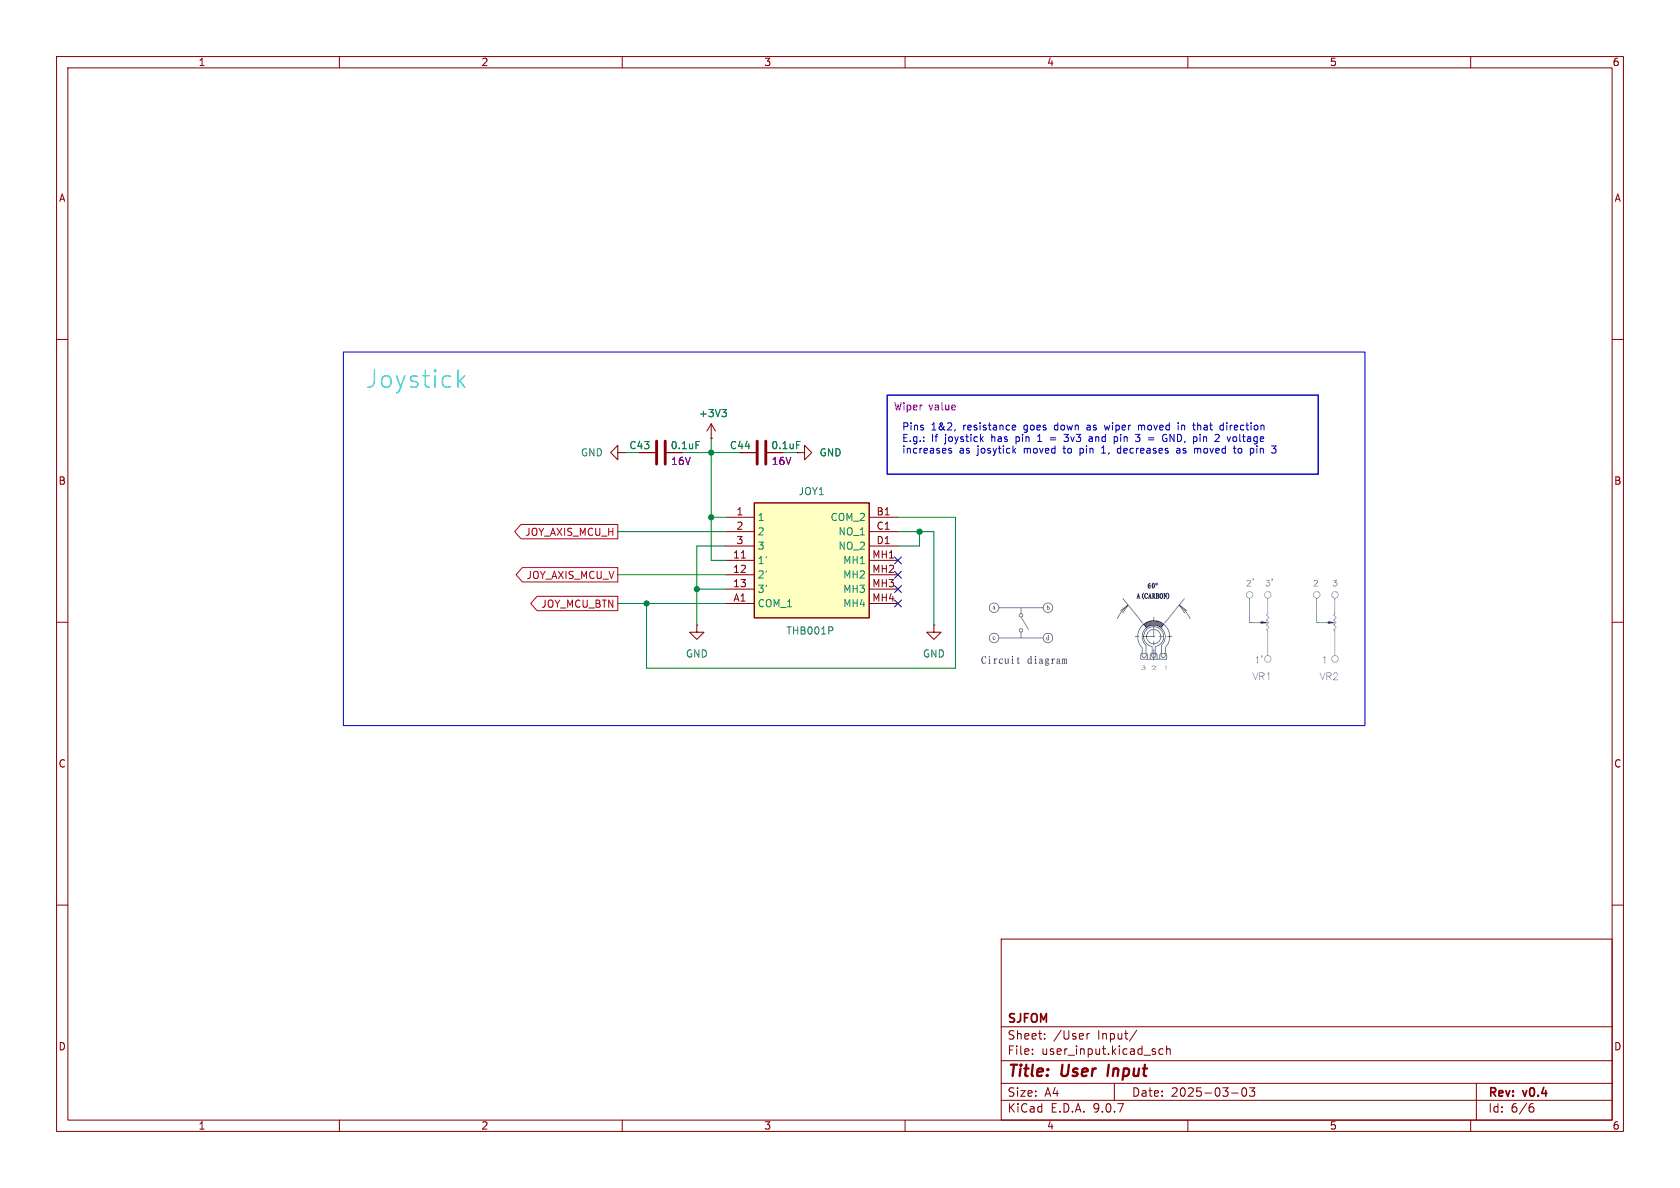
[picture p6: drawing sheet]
(kicad_sch
 (version 20250114)
 (generator "eeschema")
 (generator_version "9.0")
 (paper "A4")
 (title_block
  (title "User Input")
  (date "2025-03-03")
  (rev "v0.4")
  (company "SJFOM"))
 (lib_symbols
  (symbol "Device:C"
   (pin_numbers (hide yes))
   (pin_names
    (offset 0.254)) (exclude_from_sim no) (in_bom yes) (on_board yes)
   (property "Reference" "C" (at 0.635 2.54 0) (effects (font (size 1.27 1.27)) (justify left)))
   (property "Value" "C" (at 0.635 -2.54 0) (effects (font (size 1.27 1.27)) (justify left)))
   (property "Footprint" "" (at 0.9652 -3.81 0) (effects (font (size 1.27 1.27)) (hide yes)))
   (property "Datasheet" "~" (at 0 0 0) (effects (font (size 1.27 1.27)) (hide yes)))
   (property "Description" "Unpolarized capacitor" (at 0 0 0) (effects (font (size 1.27 1.27)) (hide yes)))
   (symbol "C_0_1"
    (polyline (pts (xy -2.032 0.762) (xy 2.032 0.762)) (stroke (width 0.508) (type default)) (fill (type none)))
    (polyline (pts (xy -2.032 -0.762) (xy 2.032 -0.762)) (stroke (width 0.508) (type default)) (fill (type none))))
   (symbol "C_1_1"
    (pin passive line (at 0 3.81 270) (length 2.794) (name "~" (effects (font (size 1.27 1.27)))) (number "1" (effects (font (size 1.27 1.27)))))
    (pin passive line (at 0 -3.81 90) (length 2.794) (name "~" (effects (font (size 1.27 1.27)))) (number "2" (effects (font (size 1.27 1.27))))))
   (embedded_fonts no))
  (symbol "Samacsys:THB001P" (exclude_from_sim no) (in_bom yes) (on_board yes)
   (property "Reference" "S" (at 26.67 7.62 0) (effects (font (size 1.27 1.27)) (justify left top)))
   (property "Value" "THB001P" (at 26.67 5.08 0) (effects (font (size 1.27 1.27)) (justify left top)))
   (property "Footprint" "Samacsys:THB001P" (at 26.67 -94.92 0) (effects (font (size 1.27 1.27)) (justify left top) (hide yes)))
   (property "Datasheet" "https://www.ckswitches.com/media/2873/thb.pdf" (at 26.67 -194.92 0) (effects (font (size 1.27 1.27)) (justify left top) (hide yes)))
   (property "Description" "THUMBSTICK, 0.05A, 12VDC, 2 AXIS, PCB; No. of Axes:2; Track Resistance:10kohm; Supply Voltage Max:-; No. of Switch Positions:-; Contact Current AC Max:-; Contact Voltage AC Max:50V; Rotation Electrical Angle:36" (at 0 0 0) (effects (font (size 1.27 1.27)) (hide yes)))
   (property "Height" "19.85" (at 26.67 -394.92 0) (effects (font (size 1.27 1.27)) (justify left top) (hide yes)))
   (property "Mouser Part Number" "611-THB001P" (at 26.67 -494.92 0) (effects (font (size 1.27 1.27)) (justify left top) (hide yes)))
   (property "Mouser Price/Stock" "https://www.mouser.co.uk/ProductDetail/CK/THB001P?qs=OlC7AqGiEDlMaVQ%2FEBrivA%3D%3D" (at 26.67 -594.92 0) (effects (font (size 1.27 1.27)) (justify left top) (hide yes)))
   (property "Manufacturer_Name" "C & K COMPONENTS" (at 26.67 -694.92 0) (effects (font (size 1.27 1.27)) (justify left top) (hide yes)))
   (property "Manufacturer_Part_Number" "THB001P" (at 26.67 -794.92 0) (effects (font (size 1.27 1.27)) (justify left top) (hide yes)))
   (symbol "THB001P_1_1"
    (rectangle (start 5.08 2.54) (end 25.4 -17.78) (stroke (width 0.254) (type default)) (fill (type background)))
    (pin passive line (at 0 0 0) (length 5.08) (name "1" (effects (font (size 1.27 1.27)))) (number "1" (effects (font (size 1.27 1.27)))))
    (pin passive line (at 0 -2.54 0) (length 5.08) (name "2" (effects (font (size 1.27 1.27)))) (number "2" (effects (font (size 1.27 1.27)))))
    (pin passive line (at 0 -5.08 0) (length 5.08) (name "3" (effects (font (size 1.27 1.27)))) (number "3" (effects (font (size 1.27 1.27)))))
    (pin passive line (at 0 -7.62 0) (length 5.08) (name "1'" (effects (font (size 1.27 1.27)))) (number "11" (effects (font (size 1.27 1.27)))))
    (pin passive line (at 0 -10.16 0) (length 5.08) (name "2'" (effects (font (size 1.27 1.27)))) (number "12" (effects (font (size 1.27 1.27)))))
    (pin passive line (at 0 -12.7 0) (length 5.08) (name "3'" (effects (font (size 1.27 1.27)))) (number "13" (effects (font (size 1.27 1.27)))))
    (pin passive line (at 0 -15.24 0) (length 5.08) (name "COM_1" (effects (font (size 1.27 1.27)))) (number "A1" (effects (font (size 1.27 1.27)))))
    (pin passive line (at 30.48 0 180) (length 5.08) (name "COM_2" (effects (font (size 1.27 1.27)))) (number "B1" (effects (font (size 1.27 1.27)))))
    (pin passive line (at 30.48 -2.54 180) (length 5.08) (name "NO_1" (effects (font (size 1.27 1.27)))) (number "C1" (effects (font (size 1.27 1.27)))))
    (pin passive line (at 30.48 -5.08 180) (length 5.08) (name "NO_2" (effects (font (size 1.27 1.27)))) (number "D1" (effects (font (size 1.27 1.27)))))
    (pin passive line (at 30.48 -7.62 180) (length 5.08) (name "MH1" (effects (font (size 1.27 1.27)))) (number "MH1" (effects (font (size 1.27 1.27)))))
    (pin passive line (at 30.48 -10.16 180) (length 5.08) (name "MH2" (effects (font (size 1.27 1.27)))) (number "MH2" (effects (font (size 1.27 1.27)))))
    (pin passive line (at 30.48 -12.7 180) (length 5.08) (name "MH3" (effects (font (size 1.27 1.27)))) (number "MH3" (effects (font (size 1.27 1.27)))))
    (pin passive line (at 30.48 -15.24 180) (length 5.08) (name "MH4" (effects (font (size 1.27 1.27)))) (number "MH4" (effects (font (size 1.27 1.27))))))
   (embedded_fonts no))
  (symbol "power:+3V3"
   (power)
   (pin_numbers (hide yes))
   (pin_names
    (offset 0) (hide yes)) (exclude_from_sim no) (in_bom yes) (on_board yes)
   (property "Reference" "#PWR" (at 0 -3.81 0) (effects (font (size 1.27 1.27)) (hide yes)))
   (property "Value" "+3V3" (at 0 3.556 0) (effects (font (size 1.27 1.27))))
   (property "Footprint" "" (at 0 0 0) (effects (font (size 1.27 1.27)) (hide yes)))
   (property "Datasheet" "" (at 0 0 0) (effects (font (size 1.27 1.27)) (hide yes)))
   (property "Description" "Power symbol creates a global label with name \"+3V3\"" (at 0 0 0) (effects (font (size 1.27 1.27)) (hide yes)))
   (symbol "+3V3_0_1"
    (polyline (pts (xy -0.762 1.27) (xy 0 2.54)) (stroke (width 0) (type default)) (fill (type none)))
    (polyline (pts (xy 0 2.54) (xy 0.762 1.27)) (stroke (width 0) (type default)) (fill (type none)))
    (polyline (pts (xy 0 0) (xy 0 2.54)) (stroke (width 0) (type default)) (fill (type none))))
   (symbol "+3V3_1_1"
    (pin power_in line (at 0 0 90) (length 0) (name "~" (effects (font (size 1.27 1.27)))) (number "1" (effects (font (size 1.27 1.27))))))
   (embedded_fonts no))
  (symbol "power:GND"
   (power)
   (pin_numbers (hide yes))
   (pin_names
    (offset 0) (hide yes)) (exclude_from_sim no) (in_bom yes) (on_board yes)
   (property "Reference" "#PWR" (at 0 -6.35 0) (effects (font (size 1.27 1.27)) (hide yes)))
   (property "Value" "GND" (at 0 -3.81 0) (effects (font (size 1.27 1.27))))
   (property "Footprint" "" (at 0 0 0) (effects (font (size 1.27 1.27)) (hide yes)))
   (property "Datasheet" "" (at 0 0 0) (effects (font (size 1.27 1.27)) (hide yes)))
   (property "Description" "Power symbol creates a global label with name \"GND\" , ground" (at 0 0 0) (effects (font (size 1.27 1.27)) (hide yes)))
   (symbol "GND_0_1"
    (polyline (pts (xy 0 0) (xy 0 -1.27) (xy 1.27 -1.27) (xy 0 -2.54) (xy -1.27 -1.27) (xy 0 -1.27)) (stroke (width 0) (type default)) (fill (type none))))
   (symbol "GND_1_1"
    (pin power_in line (at 0 0 270) (length 0) (name "~" (effects (font (size 1.27 1.27)))) (number "1" (effects (font (size 1.27 1.27))))))
   (embedded_fonts no)))
 (rectangle
  (start 60.706 62.23)
  (end 241.3 128.27)
  (stroke (width 0) (type default))
  (fill (type none)))
 (rectangle
  (start 156.845 69.85)
  (end 233.045 83.82)
  (stroke (width 0.254) (type default))
  (fill (type none)))
 (text "Wiper value"
  (exclude_from_sim no)
  (at 163.576 72.136 0)
  (effects (font (size 1.27 1.27)
    (bold yes) (color 255 0 255 1))))
 (text "Pins 1&2, resistance goes down as wiper moved in that direction\nE.g.: If joystick has pin 1 = 3v3 and pin 3 = GND, pin 2 voltage\nincreases as josytick moved to pin 1, decreases as moved to pin 3"
  (exclude_from_sim no)
  (at 159.385 77.724 0)
  (effects (font (size 1.27 1.27)) (justify left)))
 (text "Joystick"
  (exclude_from_sim no)
  (at 73.66 67.31 0)
  (effects (font
    (face "KiCad Font") (size 3.048 3.048) (thickness 0.254)
    (bold yes) (color 29 232 255 1))))
 (junction
  (at 125.73 80.01)
  (diameter 0)
  (color 0 0 0 0))
 (junction
  (at 162.56 93.98)
  (diameter 0)
  (color 0 0 0 0))
 (junction
  (at 123.19 104.14)
  (diameter 0)
  (color 0 0 0 0))
 (junction
  (at 125.73 91.44)
  (diameter 0)
  (color 0 0 0 0))
 (junction
  (at 114.3 106.68)
  (diameter 0)
  (color 0 0 0 0))
 (no_connect
  (at 158.75 104.14))
 (no_connect
  (at 158.75 106.68))
 (no_connect
  (at 158.75 99.06))
 (no_connect
  (at 158.75 101.6))
 (wire
  (pts (xy 158.75 96.52) (xy 162.56 96.52))
  (stroke (width 0) (type default)))
 (wire
  (pts (xy 125.73 80.01) (xy 130.81 80.01))
  (stroke (width 0) (type default)))
 (wire
  (pts (xy 158.75 93.98) (xy 162.56 93.98))
  (stroke (width 0) (type default)))
 (wire
  (pts (xy 123.19 104.14) (xy 128.27 104.14))
  (stroke (width 0) (type default)))
 (wire
  (pts (xy 138.43 80.01) (xy 140.97 80.01))
  (stroke (width 0) (type default)))
 (wire
  (pts (xy 109.22 101.6) (xy 128.27 101.6))
  (stroke (width 0) (type default)))
 (wire
  (pts (xy 123.19 96.52) (xy 123.19 104.14))
  (stroke (width 0) (type default)))
 (wire
  (pts (xy 158.75 91.44) (xy 168.91 91.44))
  (stroke (width 0) (type default)))
 (wire
  (pts (xy 125.73 80.01) (xy 125.73 77.47))
  (stroke (width 0) (type default)))
 (wire
  (pts (xy 125.73 99.06) (xy 128.27 99.06))
  (stroke (width 0) (type default)))
 (wire
  (pts (xy 125.73 80.01) (xy 120.65 80.01))
  (stroke (width 0) (type default)))
 (wire
  (pts (xy 125.73 91.44) (xy 128.27 91.44))
  (stroke (width 0) (type default)))
 (wire
  (pts (xy 162.56 93.98) (xy 165.1 93.98))
  (stroke (width 0) (type default)))
 (wire
  (pts (xy 168.91 91.44) (xy 168.91 118.11))
  (stroke (width 0) (type default)))
 (wire
  (pts (xy 162.56 93.98) (xy 162.56 96.52))
  (stroke (width 0) (type default)))
 (wire
  (pts (xy 125.73 91.44) (xy 125.73 99.06))
  (stroke (width 0) (type default)))
 (wire
  (pts (xy 128.27 96.52) (xy 123.19 96.52))
  (stroke (width 0) (type default)))
 (wire
  (pts (xy 109.22 106.68) (xy 114.3 106.68))
  (stroke (width 0) (type default)))
 (wire
  (pts (xy 114.3 118.11) (xy 168.91 118.11))
  (stroke (width 0) (type default)))
 (wire
  (pts (xy 114.3 106.68) (xy 114.3 118.11))
  (stroke (width 0) (type default)))
 (wire
  (pts (xy 123.19 104.14) (xy 123.19 110.49))
  (stroke (width 0) (type default)))
 (wire
  (pts (xy 113.03 80.01) (xy 110.49 80.01))
  (stroke (width 0) (type default)))
 (wire
  (pts (xy 109.22 93.98) (xy 128.27 93.98))
  (stroke (width 0) (type default)))
 (wire
  (pts (xy 165.1 93.98) (xy 165.1 110.49))
  (stroke (width 0) (type default)))
 (wire
  (pts (xy 114.3 106.68) (xy 128.27 106.68))
  (stroke (width 0) (type default)))
 (wire
  (pts (xy 125.73 80.01) (xy 125.73 91.44))
  (stroke (width 0) (type default)))
 (image
  (at 205.74 110.49)
  (scale 0.317452)
  (data))
 (global_label "JOY_AXIS_MCU_V"
  (shape output)
  (at 109.22 101.6 180)
  (fields_autoplaced yes)
  (effects (font (size 1.27 1.27) (color 194 0 0 1)) (justify right))
  (property "Intersheetrefs" "${INTERSHEET_REFS}" (at 90.6924 101.6 0) (effects (font (size 1.27 1.27)) (justify right) (hide yes))))
 (global_label "JOY_AXIS_MCU_H"
  (shape output)
  (at 109.22 93.98 180)
  (fields_autoplaced yes)
  (effects (font (size 1.27 1.27) (color 194 0 0 1)) (justify right))
  (property "Intersheetrefs" "${INTERSHEET_REFS}" (at 90.4505 93.98 0) (effects (font (size 1.27 1.27)) (justify right) (hide yes))))
 (global_label "JOY_MCU_BTN"
  (shape output)
  (at 109.22 106.68 180)
  (fields_autoplaced yes)
  (effects (font (size 1.27 1.27) (color 194 0 0 1)) (justify right))
  (property "Intersheetrefs" "${INTERSHEET_REFS}" (at 93.2929 106.68 0) (effects (font (size 1.27 1.27)) (justify right) (hide yes))))
 (symbol
  (lib_id "power:GND")
  (at 110.49 80.01 270)
  (unit 1)
  (exclude_from_sim no)
  (in_bom yes)
  (on_board yes)
  (dnp no)
  (fields_autoplaced yes)
  (property "Reference" "#PWR0100" (at 104.14 80.01 0) (effects (font (size 1.27 1.27)) (hide yes)))
  (property "Value" "GND" (at 106.68 80.0101 90) (effects (font (size 1.27 1.27)) (justify right)))
  (property "Footprint" "" (at 110.49 80.01 0) (effects (font (size 1.27 1.27)) (hide yes)))
  (property "Datasheet" "" (at 110.49 80.01 0) (effects (font (size 1.27 1.27)) (hide yes)))
  (property "Description" "Power symbol creates a global label with name \"GND\" , ground" (at 110.49 80.01 0) (effects (font (size 1.27 1.27)) (hide yes)))
  (pin "1"))
 (symbol
  (lib_id "Device:C")
  (at 134.62 80.01 90)
  (unit 1)
  (exclude_from_sim no)
  (in_bom yes)
  (on_board yes)
  (dnp no)
  (property "Reference" "C44" (at 132.842 78.74 90) (effects (font (size 1.27 1.27)) (justify left)))
  (property "Value" "0.1uF" (at 141.732 78.74 90) (effects (font (size 1.27 1.27)) (justify left)))
  (property "Footprint" "Capacitor_SMD:C_0402_1005Metric" (at 138.43 79.0448 0) (effects (font (size 1.27 1.27)) (hide yes)))
  (property "Datasheet" "~" (at 134.62 80.01 0) (effects (font (size 1.27 1.27)) (hide yes)))
  (property "Description" "Unpolarized capacitor" (at 134.62 80.01 0) (effects (font (size 1.27 1.27)) (hide yes)))
  (property "Voltage" "16V" (at 138.176 81.534 90) (effects (font (size 1.27 1.27))))
  (property "Type" "SMD" (at 134.62 80.01 0) (effects (font (size 1.27 1.27)) (hide yes)))
  (property "Package" "0402" (at 134.62 80.01 0) (effects (font (size 1.27 1.27)) (hide yes)))
  (property "Dielectric" "X5R" (at 134.62 80.01 0) (effects (font (size 1.27 1.27)) (hide yes)))
  (property "MPN" "GRM155R61C104KA88D" (at 134.62 80.01 0) (effects (font (size 1.27 1.27)) (hide yes)))
  (property "Manufacturer" "Murata" (at 134.62 80.01 0) (effects (font (size 1.27 1.27)) (hide yes)))
  (property "Tolerance" "10%" (at 134.62 80.01 0) (effects (font (size 1.27 1.27)) (hide yes)))
  (property "Availability" "" (at 134.62 80.01 0) (effects (font (size 1.27 1.27)) (hide yes)))
  (property "Check_prices" "" (at 134.62 80.01 0) (effects (font (size 1.27 1.27)) (hide yes)))
  (property "Colour" "" (at 134.62 80.01 0) (effects (font (size 1.27 1.27)) (hide yes)))
  (property "MAXIMUM_PACKAGE_HEIGHT" "" (at 134.62 80.01 0) (effects (font (size 1.27 1.27)) (hide yes)))
  (property "MP" "" (at 134.62 80.01 0) (effects (font (size 1.27 1.27)) (hide yes)))
  (property "PARTREV" "" (at 134.62 80.01 0) (effects (font (size 1.27 1.27)) (hide yes)))
  (property "Price" "" (at 134.62 80.01 0) (effects (font (size 1.27 1.27)) (hide yes)))
  (property "Purchase-URL" "" (at 134.62 80.01 0) (effects (font (size 1.27 1.27)) (hide yes)))
  (property "SNAPEDA_PN" "" (at 134.62 80.01 0) (effects (font (size 1.27 1.27)) (hide yes)))
  (property "STANDARD" "" (at 134.62 80.01 0) (effects (font (size 1.27 1.27)) (hide yes)))
  (property "SnapEDA_Link" "" (at 134.62 80.01 0) (effects (font (size 1.27 1.27)) (hide yes)))
  (property "MANUFACTURER" "" (at 134.62 80.01 0) (effects (font (size 1.27 1.27)) (hide yes)))
  (pin "2")
  (pin "1"))
 (symbol
  (lib_id "Samacsys:THB001P")
  (at 128.27 91.44 0)
  (unit 1)
  (exclude_from_sim no)
  (in_bom no)
  (on_board yes)
  (dnp no)
  (property "Reference" "JOY1" (at 143.51 86.868 0) (effects (font (size 1.27 1.27))))
  (property "Value" "THB001P" (at 143.256 111.506 0) (effects (font (size 1.27 1.27))))
  (property "Footprint" "Samacsys:THB001P" (at 154.94 186.36 0) (effects (font (size 1.27 1.27)) (justify left top) (hide yes)))
  (property "Datasheet" "https://www.ckswitches.com/media/2873/thb.pdf" (at 154.94 286.36 0) (effects (font (size 1.27 1.27)) (justify left top) (hide yes)))
  (property "Description" "THUMBSTICK, 0.05A, 12VDC, 2 AXIS, PCB; No. of Axes:2; Track Resistance:10kohm; Supply Voltage Max:-; No. of Switch Positions:-; Contact Current AC Max:-; Contact Voltage AC Max:50V; Rotation Electrical Angle:36" (at 128.27 91.44 0) (effects (font (size 1.27 1.27)) (hide yes)))
  (property "Height" "19.85" (at 154.94 486.36 0) (effects (font (size 1.27 1.27)) (justify left top) (hide yes)))
  (property "Mouser Part Number" "611-THB001P" (at 154.94 586.36 0) (effects (font (size 1.27 1.27)) (justify left top) (hide yes)))
  (property "Mouser Price/Stock" "https://www.mouser.co.uk/ProductDetail/CK/THB001P?qs=OlC7AqGiEDlMaVQ%2FEBrivA%3D%3D" (at 154.94 686.36 0) (effects (font (size 1.27 1.27)) (justify left top) (hide yes)))
  (property "Manufacturer_Name" "C & K COMPONENTS" (at 154.94 786.36 0) (effects (font (size 1.27 1.27)) (justify left top) (hide yes)))
  (property "Manufacturer_Part_Number" "THB001P" (at 154.94 886.36 0) (effects (font (size 1.27 1.27)) (justify left top) (hide yes)))
  (property "MPN" "THB001P" (at 128.27 91.44 0) (effects (font (size 1.27 1.27)) (hide yes)))
  (property "Manufacturer" "C&K" (at 128.27 91.44 0) (effects (font (size 1.27 1.27)) (hide yes)))
  (property "Type" "thru-hole" (at 128.27 91.44 0) (effects (font (size 1.27 1.27)) (hide yes)))
  (property "Availability" "" (at 128.27 91.44 0) (effects (font (size 1.27 1.27)) (hide yes)))
  (property "Check_prices" "" (at 128.27 91.44 0) (effects (font (size 1.27 1.27)) (hide yes)))
  (property "Colour" "" (at 128.27 91.44 0) (effects (font (size 1.27 1.27)) (hide yes)))
  (property "MAXIMUM_PACKAGE_HEIGHT" "" (at 128.27 91.44 0) (effects (font (size 1.27 1.27)) (hide yes)))
  (property "MP" "" (at 128.27 91.44 0) (effects (font (size 1.27 1.27)) (hide yes)))
  (property "PARTREV" "" (at 128.27 91.44 0) (effects (font (size 1.27 1.27)) (hide yes)))
  (property "Price" "" (at 128.27 91.44 0) (effects (font (size 1.27 1.27)) (hide yes)))
  (property "Purchase-URL" "" (at 128.27 91.44 0) (effects (font (size 1.27 1.27)) (hide yes)))
  (property "SNAPEDA_PN" "" (at 128.27 91.44 0) (effects (font (size 1.27 1.27)) (hide yes)))
  (property "STANDARD" "" (at 128.27 91.44 0) (effects (font (size 1.27 1.27)) (hide yes)))
  (property "SnapEDA_Link" "" (at 128.27 91.44 0) (effects (font (size 1.27 1.27)) (hide yes)))
  (property "MANUFACTURER" "" (at 128.27 91.44 0) (effects (font (size 1.27 1.27)) (hide yes)))
  (pin "12")
  (pin "B1")
  (pin "11")
  (pin "MH3")
  (pin "C1")
  (pin "MH4")
  (pin "MH1")
  (pin "13")
  (pin "1")
  (pin "3")
  (pin "MH2")
  (pin "2")
  (pin "D1")
  (pin "A1"))
 (symbol
  (lib_id "power:GND")
  (at 165.1 110.49 0)
  (unit 1)
  (exclude_from_sim no)
  (in_bom yes)
  (on_board yes)
  (dnp no)
  (fields_autoplaced yes)
  (property "Reference" "#PWR0104" (at 165.1 116.84 0) (effects (font (size 1.27 1.27)) (hide yes)))
  (property "Value" "GND" (at 165.1 115.57 0) (effects (font (size 1.27 1.27))))
  (property "Footprint" "" (at 165.1 110.49 0) (effects (font (size 1.27 1.27)) (hide yes)))
  (property "Datasheet" "" (at 165.1 110.49 0) (effects (font (size 1.27 1.27)) (hide yes)))
  (property "Description" "Power symbol creates a global label with name \"GND\" , ground" (at 165.1 110.49 0) (effects (font (size 1.27 1.27)) (hide yes)))
  (pin "1"))
 (symbol
  (lib_id "power:GND")
  (at 140.97 80.01 90)
  (unit 1)
  (exclude_from_sim no)
  (in_bom yes)
  (on_board yes)
  (dnp no)
  (fields_autoplaced yes)
  (property "Reference" "#PWR0103" (at 147.32 80.01 0) (effects (font (size 1.27 1.27)) (hide yes)))
  (property "Value" "GND" (at 144.78 80.0099 90) (effects (font (size 1.27 1.27)) (justify right)))
  (property "Footprint" "" (at 140.97 80.01 0) (effects (font (size 1.27 1.27)) (hide yes)))
  (property "Datasheet" "" (at 140.97 80.01 0) (effects (font (size 1.27 1.27)) (hide yes)))
  (property "Description" "Power symbol creates a global label with name \"GND\" , ground" (at 140.97 80.01 0) (effects (font (size 1.27 1.27)) (hide yes)))
  (pin "1"))
 (symbol
  (lib_id "Device:C")
  (at 116.84 80.01 90)
  (unit 1)
  (exclude_from_sim no)
  (in_bom yes)
  (on_board yes)
  (dnp no)
  (property "Reference" "C43" (at 115.062 78.74 90) (effects (font (size 1.27 1.27)) (justify left)))
  (property "Value" "0.1uF" (at 123.952 78.74 90) (effects (font (size 1.27 1.27)) (justify left)))
  (property "Footprint" "Capacitor_SMD:C_0402_1005Metric" (at 120.65 79.0448 0) (effects (font (size 1.27 1.27)) (hide yes)))
  (property "Datasheet" "~" (at 116.84 80.01 0) (effects (font (size 1.27 1.27)) (hide yes)))
  (property "Description" "Unpolarized capacitor" (at 116.84 80.01 0) (effects (font (size 1.27 1.27)) (hide yes)))
  (property "Voltage" "16V" (at 120.396 81.534 90) (effects (font (size 1.27 1.27))))
  (property "Type" "SMD" (at 116.84 80.01 0) (effects (font (size 1.27 1.27)) (hide yes)))
  (property "Package" "0402" (at 116.84 80.01 0) (effects (font (size 1.27 1.27)) (hide yes)))
  (property "Dielectric" "X5R" (at 116.84 80.01 0) (effects (font (size 1.27 1.27)) (hide yes)))
  (property "MPN" "GRM155R61C104KA88D" (at 116.84 80.01 0) (effects (font (size 1.27 1.27)) (hide yes)))
  (property "Manufacturer" "Murata" (at 116.84 80.01 0) (effects (font (size 1.27 1.27)) (hide yes)))
  (property "Tolerance" "10%" (at 116.84 80.01 0) (effects (font (size 1.27 1.27)) (hide yes)))
  (property "Availability" "" (at 116.84 80.01 0) (effects (font (size 1.27 1.27)) (hide yes)))
  (property "Check_prices" "" (at 116.84 80.01 0) (effects (font (size 1.27 1.27)) (hide yes)))
  (property "Colour" "" (at 116.84 80.01 0) (effects (font (size 1.27 1.27)) (hide yes)))
  (property "MAXIMUM_PACKAGE_HEIGHT" "" (at 116.84 80.01 0) (effects (font (size 1.27 1.27)) (hide yes)))
  (property "MP" "" (at 116.84 80.01 0) (effects (font (size 1.27 1.27)) (hide yes)))
  (property "PARTREV" "" (at 116.84 80.01 0) (effects (font (size 1.27 1.27)) (hide yes)))
  (property "Price" "" (at 116.84 80.01 0) (effects (font (size 1.27 1.27)) (hide yes)))
  (property "Purchase-URL" "" (at 116.84 80.01 0) (effects (font (size 1.27 1.27)) (hide yes)))
  (property "SNAPEDA_PN" "" (at 116.84 80.01 0) (effects (font (size 1.27 1.27)) (hide yes)))
  (property "STANDARD" "" (at 116.84 80.01 0) (effects (font (size 1.27 1.27)) (hide yes)))
  (property "SnapEDA_Link" "" (at 116.84 80.01 0) (effects (font (size 1.27 1.27)) (hide yes)))
  (property "MANUFACTURER" "" (at 116.84 80.01 0) (effects (font (size 1.27 1.27)) (hide yes)))
  (pin "2")
  (pin "1"))
 (symbol
  (lib_id "power:GND")
  (at 123.19 110.49 0)
  (unit 1)
  (exclude_from_sim no)
  (in_bom yes)
  (on_board yes)
  (dnp no)
  (fields_autoplaced yes)
  (property "Reference" "#PWR0101" (at 123.19 116.84 0) (effects (font (size 1.27 1.27)) (hide yes)))
  (property "Value" "GND" (at 123.19 115.57 0) (effects (font (size 1.27 1.27))))
  (property "Footprint" "" (at 123.19 110.49 0) (effects (font (size 1.27 1.27)) (hide yes)))
  (property "Datasheet" "" (at 123.19 110.49 0) (effects (font (size 1.27 1.27)) (hide yes)))
  (property "Description" "Power symbol creates a global label with name \"GND\" , ground" (at 123.19 110.49 0) (effects (font (size 1.27 1.27)) (hide yes)))
  (pin "1"))
 (symbol
  (lib_id "power:+3V3")
  (at 125.73 77.47 0)
  (unit 1)
  (exclude_from_sim no)
  (in_bom yes)
  (on_board yes)
  (dnp no)
  (property "Reference" "#PWR0102" (at 125.73 81.28 0) (effects (font (size 1.27 1.27)) (hide yes)))
  (property "Value" "+3V3" (at 126.111 73.0758 0) (effects (font (size 1.27 1.27))))
  (property "Footprint" "" (at 125.73 77.47 0) (effects (font (size 1.27 1.27)) (hide yes)))
  (property "Datasheet" "" (at 125.73 77.47 0) (effects (font (size 1.27 1.27)) (hide yes)))
  (property "Description" "Power symbol creates a global label with name \"+3V3\"" (at 125.73 77.47 0) (effects (font (size 1.27 1.27)) (hide yes)))
  (pin "1")))
